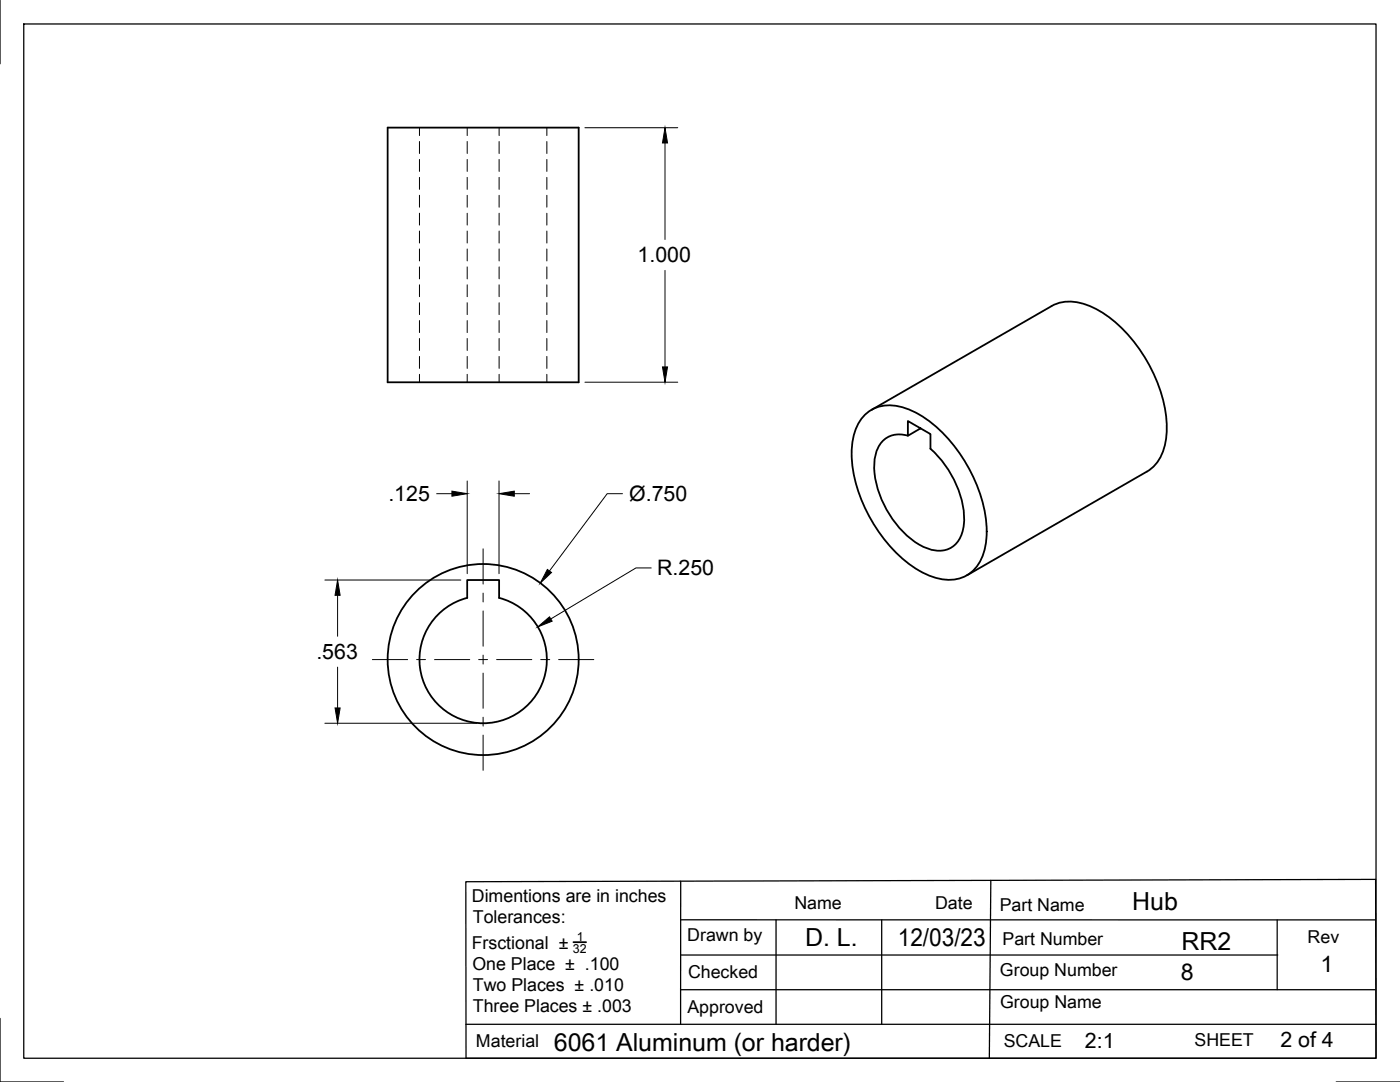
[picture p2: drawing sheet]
<svg xmlns="http://www.w3.org/2000/svg" width="279mm" height="216mm" viewBox="0 0 279 216" stroke-linecap="round" stroke-linejoin="round" font-family="sans-serif">
<!-- layer: Visible -->
<g fill="none" stroke="#000" stroke-width=".36">
<path d="M77.4 25.5h38.1v50.8h-38.1zM172.6 82.8a7.4 7.4 0 0 1 7.9-1.4 24.3 24.3 0 0 1 12 10.6 26.7 26.7 0 0 1 4.3 15.7 8.7 8.7 0 0 1-4.3 7.4 9 9 0 0 1-7.6-.5 27.1 27.1 0 0 1-12.2-13.1 23.8 23.8 0 0 1-2.4-14.1 8.9 8.9 0 0 1 2.3-4.6zM173.9 81.8l36-20.7a8.7 8.7 0 0 1 8.2 .2 27.6 27.6 0 0 1 12.6 14.2 21.8 21.8 0 0 1 1.6 14 7.8 7.8 0 0 1-3.4 4.6M181.2 86.9a4.8 4.8 0 0 0-6.5 3.9 16.2 16.2 0 0 0 2.5 11.3 16.5 16.5 0 0 0 8.4 7.5 4.8 4.8 0 0 0 6.5-3.7 16.8 16.8 0 0 0-2.9-12.2 19.8 19.8 0 0 0-3.5-4.2M183.7 85.5l-2.5 1.5v-3l4.5 2.6v2.9M228.9 94.1l-35.9 20.7M93.2 115.7h6.4v3.6a12.7 12.7 0 0 1 7.2 19.6 12.7 12.7 0 0 1-20.8 0 12.7 12.7 0 0 1 7.2-19.6z"/>
<circle cx="96.4" cy="131.6" r="19.1"/>
</g>
<!-- layer: Hidden -->
<g fill="none" stroke="#000" stroke-width=".2">
<path d="M83.7 25.5v1.6M83.7 28.2v2.4M83.7 31.8v2.4M83.7 35.4v2.4M83.7 39v2.3M93.2 25.5v1.6M93.2 28.2v2.4M93.2 31.8v2.4M93.2 35.4v2.4M93.2 39v2.3M99.6 25.5v1.6M99.6 28.2v2.4"/>
<path d="M99.6 31.8v2.4M99.6 35.4v2.4M99.6 39v2.3M109.1 25.5v1.6M109.1 28.2v2.4M109.1 31.8v2.4M109.1 35.4v2.4M109.1 39v2.3M83.7 42.5v2.4M83.7 46.1v2.4M83.7 49.7v2.4M83.7 53.3v2.3"/>
<path d="M83.7 56.8v2.4M93.2 42.5v2.4M93.2 46.1v2.4M93.2 49.7v2.4M93.2 53.3v2.3M93.2 56.8v2.4M99.6 42.5v2.4M99.6 46.1v2.4M99.6 49.7v2.4M99.6 53.3v2.3M99.6 56.8v2.4M109.1 42.5v2.4"/>
<path d="M109.1 46.1v2.4M109.1 49.7v2.4M109.1 53.3v2.3M109.1 56.8v2.4M83.7 60.4v2.4M83.7 64v2.4M83.7 67.5v2.4M83.7 71.1v2.4M83.7 74.7v1.6M93.2 60.4v2.4M93.2 64v2.4M93.2 67.5v2.4"/>
<path d="M93.2 71.1v2.4M93.2 74.7v1.6M99.6 60.4v2.4M99.6 64v2.4M99.6 67.5v2.4M99.6 71.1v2.4M99.6 74.7v1.6M109.1 60.4v2.4M109.1 64v2.4M109.1 67.5v2.4M109.1 71.1v2.4M109.1 74.7v1.6"/>
</g>
<!-- layer: Titleblock -->
<path d="M93 175.9l181.5-.4 .1 35.7h-181.6zM135.8 175.8v28.6M197.7 175.7l-.3 35.5M135.8 190.6h119.2M135.8 197.5h138.6M135.8 183.5l138.6 .1M154.9 183.6v20.8M176 183.6v20.8M254.9 183.6v13.9M93 204.4h181.6" fill="none" stroke="#000" stroke-width=".25"/>
<path d="M114.4 188h2.6" fill="none" stroke="#000" stroke-width=".36"/>
<!-- layer: Border -->
<path d="M0 0v12.7M4.7 4.8h269.9v206.4h-269.9zM0 203.2v12.7h12.7M266.7 215.9h12.7" fill="none" stroke="#000" stroke-width=".25"/>
<!-- layer: Smart Centers -->
<g fill="none" stroke="#000" stroke-width=".2">
<path d="M96.4 109.5v7M96.4 118.3v1.8M74.3 131.6h7M83.1 131.6h1.8M86.7 131.6h7M95.5 131.6h1.8M96.4 121.9v7M96.4 130.7v1.8M96.4 134.3v7M99.1 131.6h7M107.9 131.6h1.8M111.5 131.6h7"/>
<path d="M96.4 143.1v1.8M96.4 146.7v7"/>
</g>
<!-- layer: FD_Dimensions -->
<g fill="none" stroke="#000" stroke-width=".2">
<path d="M116.7 25.5h18.6M132.7 28.5v19.3M132.7 54v19.2M116.7 76.3h18.6M87.1 98.5h3.1M93.2 96v18.5M99.6 96v18.5M102.6 98.5h3.1M124.2 98.5h-3l-11.5 15.4M64.8 115.7h27.2M67.4 118.8v8.2M130 113.3h-3.1l-17 10.2"/>
<path d="M67.4 133.1v8.2M64.8 144.3h30.3"/>
</g>
<path d="M132.7 25.5l.5 3h-1zM132.2 73.2h1l-.5 3.1zM90.2 98l3 .5-3 .5zM99.6 98.5l3-.5v1zM67.4 115.7l.5 3.1h-1zM109.2 113.6l.9 .6-2.3 2.2zM107.3 125.1l2.4-2 .5 .9zM66.9 141.3h1l-.5 3z" fill="#000" stroke="#000" stroke-width=".2"/>
<g font-size="5">
<text x="226" y="181.6">Hub</text>
<text x="160.7" y="188.8">D. L.</text>
<text x="179.2" y="188.8">12/03/23</text>
<text x="235.8" y="189.5">RR2</text>
<text x="110.5" y="209.7">6061 Aluminum (or harder)</text>
</g>
<g font-size="4.6">
<text x="235.6" y="195.6">8</text>
<text x="263.5" y="194">1</text>
</g>
<g font-size="4.3">
<text x="127.3" y="52.4">1.000</text>
<text x="77.5" y="100">.125</text>
<text x="125.6" y="100">Ø.750</text>
<text x="131.1" y="114.8">R.250</text>
<text x="63.1" y="131.5">.563</text>
<text x="216.5" y="209.2">2:1</text>
<text x="255.5" y="209">2 of 4</text>
</g>
<g font-size="3.5">
<text x="94.2" y="180">Dimentions are in inches</text>
<text x="94.4" y="184.2">Tolerances:</text>
<text x="158.5" y="181.4">Name</text>
<text x="186.6" y="181.3">Date</text>
<text x="199.5" y="181.8">Part Name</text>
<text x="94.1" y="189.3">Frsctional ±</text>
<text x="137.2" y="187.7">Drawn by</text>
<text x="200.1" y="188.6">Part Number</text>
<text x="261" y="188.1">Rev</text>
<text x="94.3" y="193.5">One Place ± .100</text>
<text x="94.4" y="197.8">Two Places ± .010</text>
<text x="137.3" y="195.1">Checked</text>
<text x="199.6" y="194.7">Group Number</text>
<text x="94.4" y="202">Three Places ± .003</text>
<text x="137.2" y="202">Approved</text>
<text x="199.6" y="201.1">Group Name</text>
<text x="95" y="208.9">Material</text>
<text x="200.3" y="208.9">SCALE</text>
<text x="238.4" y="208.7">SHEET</text>
</g>
<g font-size="2.5">
<text x="114.3" y="190.1">32</text>
<text x="115.1" y="187.7">1</text>
</g>
</svg>
